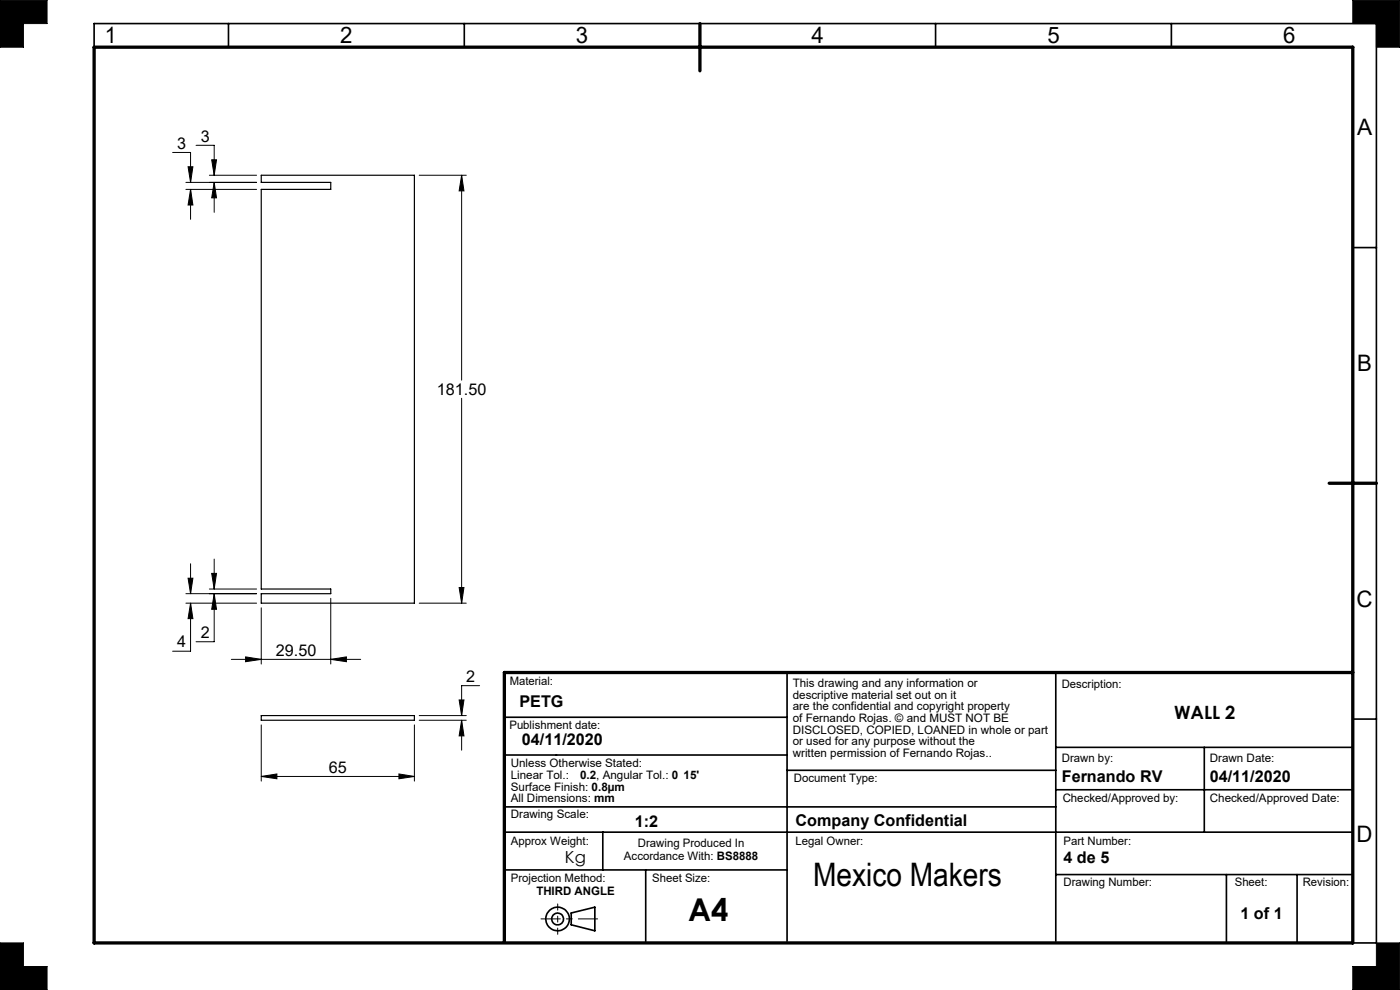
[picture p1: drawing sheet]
<svg xmlns="http://www.w3.org/2000/svg" width="297mm" height="210mm" viewBox="0 0 297 210" stroke-linecap="round" stroke-linejoin="round" font-family="sans-serif">
<g fill="none" stroke="#000" stroke-width=".35">
<path d="M20 10v-5h272v195h-5M48.5 5v5M98.5 5v5M198.5 5v5M248.5 5v5M287 52.5h5M107 152.1h60M167 142.7v57M224 142.7v57M224 158.5h63M255.5 158.5v18M287 152.5h5"/>
<path d="M107 171.2h117M107 176.5h180M107 160.2h60M127.9 176.5v8M167 163.4h57M224 167.5h63M107 184.5h60M121.2 193.7l5-1.3v5l-5-1.2zM137 184.5v15.2M224 185.5h63M260.2 185.5v14.5M275.2 185.5v14.5"/>
<circle cx="118.3" cy="194.9" r="1.25"/>
<circle cx="118.3" cy="194.9" r="2.5"/>
</g>
<path d="M114.8 194.9h12" fill="none" stroke="#000" stroke-width=".21" stroke-dasharray="15.2 1.3 1.3 1.3" stroke-dashoffset="11.1"/>
<path d="M118.3 191.7v6.5" fill="none" stroke="#000" stroke-width=".21" stroke-dasharray="15.2 1.3 1.3 1.3" stroke-dashoffset="13.9"/>
<g fill="none" stroke="#000" stroke-width=".21">
<path d="M0 0h10v5h-5v5h-5zM287 0h10v10h-5v-5h-5zM36.6 32.3h3.8v6.4M39.4 38.7h15M39.9 35.4h1l-.5 3.3zM41.6 30.8h3.8v6.4M44.4 37.2h10M44.9 33.9h1l-.5 3.3zM45.4 38.7l.5 3.3h-1zM45.4 38.7v6.3M88.9 37.2h10M97.9 37.2l.5 3.3h-1z"/>
<path d="M97.9 37.2v43.4M39.4 40.2h15M40.4 40.2l.5 3.3h-1zM40.4 40.2v6.3M97.9 84.5v43.4M40.4 119.6v6.3M45.4 118.6v6.3M39.4 127.9h15M39.4 125.9h15M39.9 122.7h1l-.5 3.2zM40.4 127.9l.5 3.3h-1zM40.4 127.9v10.2h-3.8"/>
<path d="M44.4 124.9h10M44.9 121.6h1l-.5 3.3zM45.4 125.9l.5 3.3h-1zM45.4 125.9v10.2h-3.8M49.1 139.9h27.4M52.1 139.3l3.3 .6-3.3 .5zM55.4 128.9v12M70.2 126.9v14M70.2 139.9l3.3-.6v1.1zM88.9 127.9h10M97.4 124.6h1l-.5 3.3zM55.4 153.8v11.9"/>
<path d="M87.9 153.8v11.9M88.9 151.8h10M88.9 152.8h10M97.4 148.5h1l-.5 3.3zM97.9 152.8l.5 3.3h-1zM97.9 152.8v6.3M101.7 145.4h-3.8v6.4M55.4 164.7l3.3-.5v1zM55.4 164.7h32.5M84.6 164.2l3.3 .5-3.3 .5zM0 200h5v5h5v5h-10zM287 205h5v-5h5v10h-10z"/>
</g>
<path d="M20 10h267v190h-267zM148.5 5v10M282 102.5h10M287 142.7h-180v57" fill="none" stroke="#000" stroke-width=".7"/>
<path d="M0 0v10h5v-5h5v-5zM0 200v10h10v-5h-5v-5zM292 200v5h-5v5h10v-10zM287 0v5h5v5h5v-10z" fill-rule="evenodd" fill="#000"/>
<path d="M97.4 124.6h1l-.5 3.3zM97.9 37.2l.5 3.3h-1zM52.1 139.3l3.3 .6-3.3 .5zM70.2 139.9l3.3-.6v1.1zM45.4 125.9l.5 3.3h-1zM44.9 121.6h1l-.5 3.3zM40.4 40.2l.5 3.3h-1zM39.9 35.4h1l-.5 3.3zM44.9 33.9h1l-.5 3.3zM45.4 38.7l.5 3.3h-1zM39.9 122.7h1l-.5 3.2zM40.4 127.9l.5 3.3h-1zM84.6 164.2l3.3 .5-3.3 .5zM55.4 164.7l3.3-.5v1zM97.4 148.5h1l-.5 3.3zM97.9 152.8l.5 3.3h-1z" fill="#000"/>
<path d="M55.4 37.2h32.5v90.7h-32.5v-2h14.8v-1h-14.8v-84.7h14.8v-1.5h-14.8zM55.4 151.8h32.5v1h-32.5z" fill="none" stroke="#000" stroke-width=".25"/>
<text font-size="6.9" x="172.5" y="187.9">Mexico Makers</text>
<text font-size="6.7" x="146" y="195.3">A4</text>
<g font-size="4.8">
<text x="22.3" y="9.2">1</text>
<text x="72.2" y="9.2">2</text>
<text x="122.2" y="9.2">3</text>
<text x="172.2" y="9.2">4</text>
<text x="222.2" y="9.2">5</text>
<text x="272.2" y="9.2">6</text>
<text x="287.9" y="28.7">A</text>
<text x="287.9" y="78.7">B</text>
<text x="287.8" y="128.7">C</text>
<text x="287.8" y="178.7">D</text>
</g>
<text font-size="3.9" x="249.1" y="152.6">WALL 2</text>
<text font-size="3.5" x="119.8" y="183.2">Kg</text>
<g font-size="3.4">
<text x="37.6" y="31.5">3</text>
<text x="42.6" y="30">3</text>
<text x="92.7" y="83.7">181.50</text>
<text x="37.6" y="137.3">4</text>
<text x="42.6" y="135.3">2</text>
<text x="58.5" y="139.1">29.50</text>
<text x="98.9" y="144.6">2</text>
<text x="110.2" y="150">PETG</text>
<text x="110.7" y="158.1">04/11/2020</text>
<text x="69.8" y="163.9">65</text>
<text x="225.3" y="165.9">Fernando RV</text>
<text x="256.6" y="165.9">04/11/2020</text>
<text x="134.7" y="175.3">1:2</text>
<text x="168.8" y="175.2">Company Confidential</text>
<text x="225.6" y="183.1">4 de 5</text>
<text x="263.2" y="194.9">1 of 1</text>
</g>
<g font-size="2.5">
<text x="108.1" y="145.3">Material:</text>
<text x="168.2" y="145.8">This drawing and any information or</text>
<text x="168.2" y="148.2">descriptive material set out on it</text>
<text x="225.3" y="146">Description:</text>
<text x="108.1" y="154.7">Publishment date:</text>
<text x="168.2" y="155.7">DISCLOSED, COPIED, LOANED in whole or part</text>
<text x="168.2" y="150.7">are the confidential and copyright property</text>
<text x="168.2" y="153.2">of Fernando Rojas. © and MUST NOT BE</text>
<text x="168.2" y="158.1">or used for any purpose without the</text>
<text x="168.2" y="160.6">written permission of Fernando Rojas..</text>
<text x="225.3" y="161.5">Drawn by:</text>
<text x="256.7" y="161.5">Drawn Date:</text>
<text x="108.4" y="162.8">Unless Otherwise Stated:</text>
<text x="108.4" y="165.3">Linear Tol.:</text>
<text x="108.4" y="167.7">Surface Finish: 0.8µm</text>
<text x="123.1" y="165.3">0.2, Angular Tol.: 0</text>
<text x="145" y="165.3">15'</text>
<text x="168.4" y="165.9">Document Type:</text>
<text x="108.4" y="173.6">Drawing Scale:</text>
<text x="108.4" y="170.2">All Dimensions: mm</text>
<text x="225.4" y="170.2">Checked/Approved by:</text>
<text x="256.7" y="170.2">Checked/Approved Date:</text>
<text x="108.4" y="179.2">Approx Weight:</text>
<text x="135.3" y="179.7">Drawing Produced In</text>
<text x="168.8" y="179.2">Legal Owner:</text>
<text x="225.6" y="179.2">Part Number:</text>
<text x="132.4" y="182.5">Accordance With: BS8888</text>
<text x="108.4" y="187.1">Projection Method:</text>
<text x="113.8" y="189.9">THIRD ANGLE</text>
<text x="138.3" y="187">Sheet Size:</text>
<text x="225.6" y="187.9">Drawing Number:</text>
<text x="261.9" y="187.9">Sheet:</text>
<text x="276.4" y="187.9">Revision:</text>
</g>
</svg>
